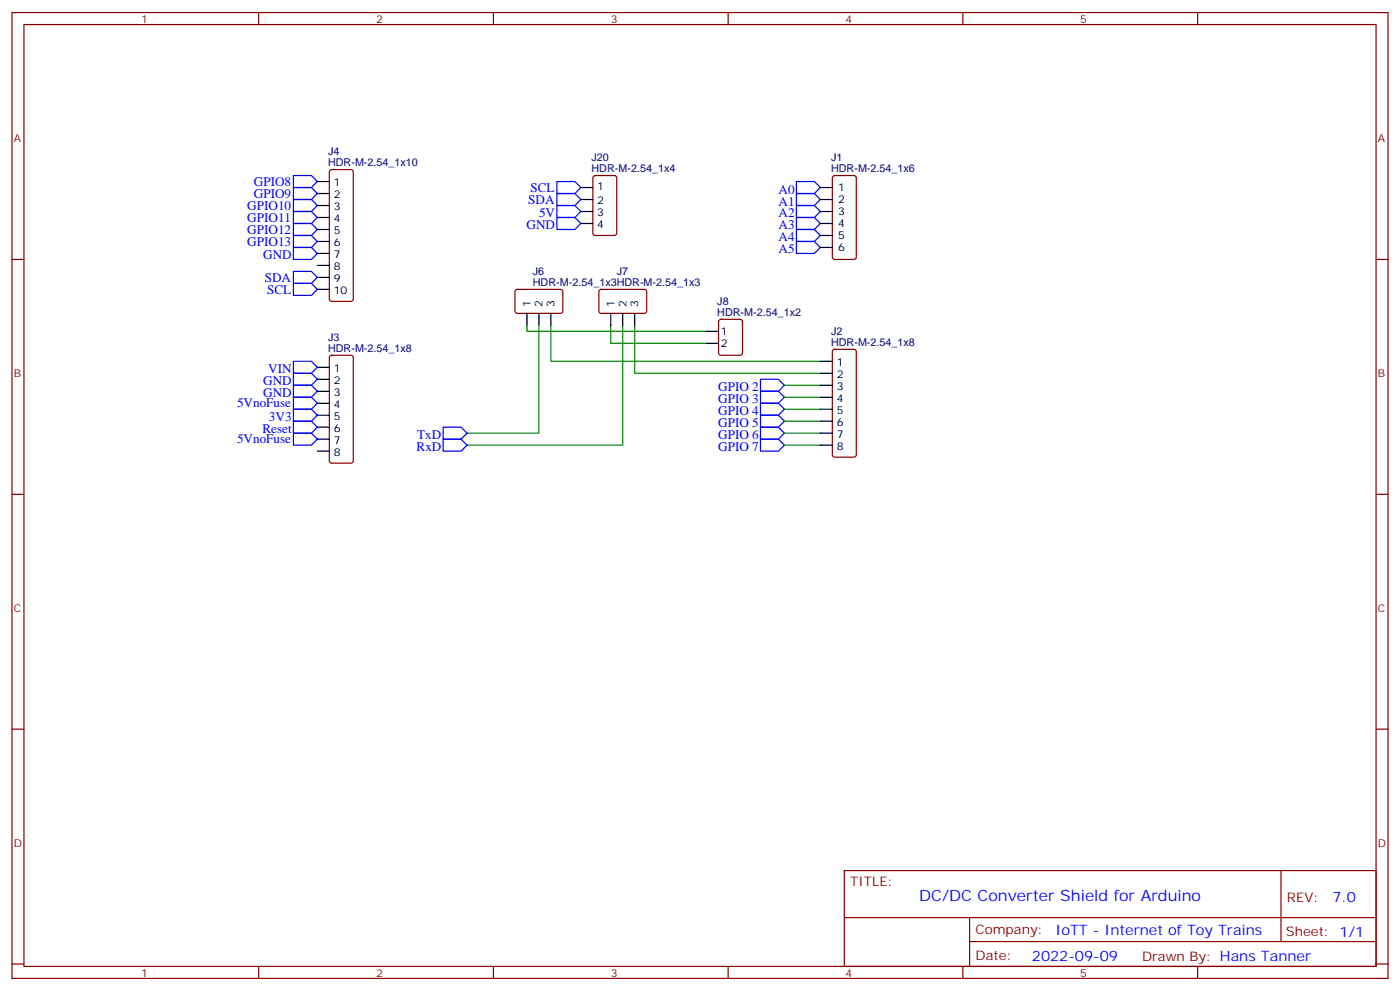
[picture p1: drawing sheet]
<svg xmlns="http://www.w3.org/2000/svg" width="412mm" height="292mm" viewBox="0 0 412 292" stroke-linecap="round" stroke-linejoin="round" font-family="sans-serif">
<g fill="none" stroke="#870000" stroke-width=".35">
<path d="M3.5 3.7h405.4v284.3h-405.4zM7.1 7.2h398.2v277.3h-398.2zM76.2 3.7v3.5M145.3 3.7v3.5M214.5 3.7v3.5M283.6 3.7v3.5M352.8 3.7v3.5M97.2 50.1l.5-.2h5.7l.5 .2 .2 .5v37.4l-.3 .5-.4 .2h-5.7l-.5-.2-.2-.5v-37.4zM174.9 51.9l.4-.2h5.7l.6 .4 .1 16.5-.5 .7h-5.9l-.6-.4-.1-16.5zM245.4 51.9l.5-.2h5.6l.7 .4v23.6l-.4 .6-5.9 .1-.7-.5v-23.5zM3.5 76.4h3.6M405.3 76.4h3.6"/>
<path d="M151.9 85.4l.5-.2 13 .1 .4 .6-.1 5.9-.6 .5-13-.1-.4-.7v-5.6zM176.6 85.4l.5-.2 13 .1 .4 .6-.1 5.9-.6 .5-13-.1-.4-.7v-5.6zM211.9 94.2l.5-.2h5.6l.7 .4v9.5l-.4 .6-5.9 .1-.7-.5v-9.4zM97.2 104.8l.5-.2h5.7l.5 .2 .2 .5v30.3l-.3 .5-.4 .2h-5.7l-.5-.2-.2-.5v-30.3zM245.4 103l.5-.2h5.6l.5 .2 .2 .5v30.4l-.2 .5-.5 .2h-5.6l-.5-.2-.2-.5v-30.4zM3.5 145.5h3.6M405.3 145.5h3.6M3.5 214.7h3.6M405.3 214.7h3.6M248.7 256.3h156.6v28.2h-156.6zM377.3 256.3v20.9M248.7 270.1h156.5"/>
<path d="M285.6 277.2h119.6M285.6 270.1v14.2M3.5 283.8h3.6M76.2 284.5v3.5M145.3 284.5v3.5M214.5 284.5v3.5M283.6 284.5v3.5M352.8 284.5v3.5M405.3 283.8h3.6"/>
</g>
<g fill="none" stroke="#00f" stroke-width=".35">
<path d="M86.4 58.7h5.3l1.8 1.8-1.8 1.8h-5.3zM86.4 55.2h5.3l1.8 1.8-1.8 1.7h-5.3zM86.4 51.7h5.3l1.8 1.7-1.8 1.8h-5.3zM164 57h5.3l1.8 1.7-1.8 1.8h-5.3zM164 53.4h5.3l1.8 1.8-1.8 1.8h-5.3zM234.6 57h5.3l1.8 1.7-1.8 1.8h-5.3zM234.6 53.4h5.3l1.8 1.8-1.8 1.8h-5.3zM86.4 72.8h5.3l1.8 1.8-1.8 1.8h-5.3zM86.4 69.3h5.3l1.8 1.8-1.8 1.7h-5.3zM86.4 65.8h5.3l1.8 1.8-1.8 1.7h-5.3zM86.4 62.3h5.3l1.8 1.7-1.8 1.8h-5.3zM86.4 79.9h5.3l1.8 1.8-1.8 1.7h-5.3z"/>
<path d="M164 60.5h5.3l1.8 1.8-1.8 1.7h-5.3zM164 64h5.3l1.8 1.8-1.8 1.8h-5.3zM234.6 71.1h5.3l1.8 1.7-1.8 1.8h-5.3zM234.6 67.6h5.3l1.8 1.7-1.8 1.8h-5.3zM234.6 64h5.3l1.8 1.8-1.8 1.8h-5.3zM234.6 60.5h5.3l1.8 1.8-1.8 1.7h-5.3zM86.4 83.4h5.3l1.8 1.8-1.8 1.8h-5.3zM86.4 116.9h5.3l1.8 1.8-1.8 1.8h-5.3zM86.4 113.4h5.3l1.8 1.8-1.8 1.7h-5.3zM86.4 109.9h5.3l1.8 1.8-1.8 1.7h-5.3zM86.4 106.4h5.3l1.8 1.7-1.8 1.8h-5.3zM224 118.7h5.3l1.8 1.8-1.8 1.7h-5.3z"/>
<path d="M224 115.2h5.3l1.8 1.7-1.8 1.8h-5.3zM224 111.7h5.3l1.8 1.7-1.8 1.8h-5.3zM86.4 127.5h5.3l1.8 1.8-1.8 1.8h-5.3zM86.4 124h5.3l1.8 1.8-1.8 1.7h-5.3zM86.4 120.5h5.3l1.8 1.7-1.8 1.8h-5.3zM130.5 129.3h5.3l1.8 1.8-1.8 1.7h-5.3zM130.5 125.8h5.3l1.8 1.7-1.8 1.8h-5.3zM224 129.3h5.3l1.8 1.8-1.8 1.7h-5.3zM224 125.8h5.3l1.8 1.7-1.8 1.8h-5.3zM224 122.2h5.3l1.8 1.8-1.8 1.8h-5.3z"/>
</g>
<g fill="none" stroke="#000" stroke-width=".35">
<path d="M93.5 53.4h3.5M93.5 57h3.5M171.1 55.2h3.5M171.1 58.7h3.5M241.7 55.2h3.5M241.7 58.7h3.5M93.5 60.5h3.5M93.5 64h3.5M93.5 67.6h3.5M93.5 71.1h3.5M93.5 74.6h3.5M93.5 78.1h3.5"/>
<path d="M171.1 62.3h3.5M171.1 65.8h3.5M241.7 62.3h3.5M241.7 65.8h3.5M241.7 69.3h3.5M241.7 72.8h3.5M93.5 81.7h3.5M93.5 85.2h3.5M155.2 92.3v3.5M158.7 92.3v3.5M162.3 92.3v3.5M179.9 92.3v3.5"/>
<path d="M183.4 92.3v3.5M187 92.3v3.5M208.1 97.5h3.6M93.5 108.1h3.5M93.5 111.7h3.5M93.5 115.2h3.5M93.5 118.7h3.5M208.1 101.1h3.6M241.7 106.4h3.5M241.7 109.9h3.5M241.7 113.4h3.5M241.7 116.9h3.5"/>
<path d="M93.5 122.2h3.5M93.5 125.8h3.5M93.5 129.3h3.5M93.5 132.8h3.5M241.7 120.5h3.5M241.7 124h3.5M241.7 127.5h3.5M241.7 131.1h3.5"/>
</g>
<path d="M155.2 95.8v1.7h52.9M158.7 95.8v31.7h-21.1M162.3 95.8v10.6h79.4M179.9 95.8v5.3h28.2M183.4 95.8v35.3h-45.8M187 95.8v14.1h54.7M231.1 113.4h10.6M231.1 116.9h10.6M231.1 120.5h10.6M231.1 124h10.6M231.1 127.5h10.6M231.1 131.1h10.6" fill="none" stroke="#008700" stroke-width=".35"/>
<text font-size="4.6" fill="#00f" x="270.8" y="265.3">DC/DC Converter Shield for Arduino</text>
<g font-size="4.2" fill="#00f">
<text x="392.5" y="265.6">7.0</text>
<text x="310.9" y="275.1">IoTT - Internet of Toy Trains</text>
<text x="304" y="282.9">2022-09-09</text>
</g>
<g font-size="3.9" fill="#00f">
<text x="74.8" y="58.2">GPIO9</text>
<text x="74.8" y="54.7">GPIO8</text>
<text x="155.6" y="60">SDA</text>
<text x="156.3" y="56.5">SCL</text>
<text x="229.3" y="57">A0</text>
<text x="72.8" y="65.3">GPIO11</text>
<text x="72.8" y="61.8">GPIO10</text>
<text x="158.8" y="64">5V</text>
<text x="229.3" y="64">A2</text>
<text x="229.3" y="60.5">A1</text>
<text x="72.8" y="68.8">GPIO12</text>
<text x="155.1" y="67.6">GND</text>
<text x="229.3" y="71.1">A4</text>
<text x="229.3" y="67.6">A3</text>
<text x="72.8" y="72.3">GPIO13</text>
<text x="77.5" y="76.4">GND</text>
<text x="229.3" y="74.6">A5</text>
<text x="78" y="82.9">SDA</text>
<text x="78.7" y="86.4">SCL</text>
<text x="77.5" y="113.4">GND</text>
<text x="79" y="109.9">VIN</text>
<text x="69.8" y="120">5VnoFuse</text>
<text x="77.5" y="116.9">GND</text>
<text x="211.6" y="118.7">GPIO 3</text>
<text x="211.6" y="115.2">GPIO 2</text>
<text x="79.2" y="124">3V3</text>
<text x="211.6" y="125.8">GPIO 5</text>
<text x="211.6" y="122.2">GPIO 4</text>
<text x="69.8" y="130.5">5VnoFuse</text>
<text x="77.3" y="127.5">Reset</text>
<text x="122.9" y="129.3">TxD</text>
<text x="211.6" y="129.3">GPIO 6</text>
<text x="122.7" y="132.8">RxD</text>
<text x="211.6" y="132.8">GPIO 7</text>
</g>
<g font-size="3.9" fill="#800">
<text x="250.5" y="260.9">TITLE:</text>
<text x="379.1" y="265.6">REV:</text>
<text x="287.4" y="275.1">Company:</text>
<text x="378.7" y="275.7">Sheet: 1/1</text>
<text x="287.4" y="282.8">Date:</text>
<text x="336.4" y="282.8">Drawn By: Hans Tanner</text>
</g>
<g font-size="3.2" fill="#800">
<text x="41.6" y="6.7">1</text>
<text x="110.8" y="6.7">2</text>
<text x="179.9" y="6.7">3</text>
<text x="249.1" y="6.7">4</text>
<text x="318.2" y="6.7">5</text>
<text x="4.1" y="41.8">A</text>
<text x="405.9" y="41.8">A</text>
<text x="4.1" y="110.9">B</text>
<text x="405.9" y="110.9">B</text>
<text x="4.1" y="180.1">C</text>
<text x="405.9" y="180.1">C</text>
<text x="4.1" y="249.2">D</text>
<text x="405.9" y="249.2">D</text>
<text x="41.6" y="287.5">1</text>
<text x="110.8" y="287.5">2</text>
<text x="179.9" y="287.5">3</text>
<text x="249.1" y="287.5">4</text>
<text x="318.2" y="287.5">5</text>
</g>
<g font-size="3.2" fill="#000080">
<text x="96.6" y="45.8">J4</text>
<text x="174.3" y="47.5">J20</text>
<text x="244.8" y="47.5">J1</text>
<text x="96.6" y="48.9">HDR-M-2.54_1x10</text>
<text x="174.3" y="50.6">HDR-M-2.54_1x4</text>
<text x="244.8" y="50.6">HDR-M-2.54_1x6</text>
<text x="157" y="81">J6</text>
<text x="181.7" y="81">J7</text>
<text x="157" y="84.1">HDR-M-2.54_1x3HDR-M-2.54_1x3</text>
<text x="211.3" y="89.8">J8</text>
<text x="211.3" y="93">HDR-M-2.54_1x2</text>
<text x="96.6" y="100.4">J3</text>
<text x="244.8" y="101.8">HDR-M-2.54_1x8</text>
<text x="244.8" y="98.7">J2</text>
<text x="96.6" y="103.5">HDR-M-2.54_1x8</text>
</g>
<g font-size="3.2">
<text x="98.3" y="54.9">1</text>
<text x="98.3" y="58.4">2</text>
<text x="175.9" y="55.9">1</text>
<text x="246.9" y="56.3">1</text>
<text x="246.9" y="59.8">2</text>
<text x="98.3" y="61.9">3</text>
<text x="98.3" y="65.4">4</text>
<text x="175.9" y="60.1">2</text>
<text x="175.9" y="63.7">3</text>
<text x="246.9" y="63.3">3</text>
<text x="98.3" y="69">5</text>
<text x="175.9" y="67.2">4</text>
<text x="246.9" y="66.9">4</text>
<text x="246.9" y="70.4">5</text>
<text x="98.3" y="72.5">6</text>
<text x="98.3" y="76">7</text>
<text x="246.9" y="73.9">6</text>
<text x="98.3" y="79.6">8</text>
<text x="98.3" y="83.1">9</text>
<text x="98.3" y="86.6">10</text>
<text x="156.3" y="90.5" transform="rotate(-90 156.3 90.5)">1</text>
<text x="159.8" y="90.5" transform="rotate(-90 159.8 90.5)">2</text>
<text x="163.3" y="90.5" transform="rotate(-90 163.3 90.5)">3</text>
<text x="181" y="90.5" transform="rotate(-90 181 90.5)">1</text>
<text x="184.5" y="90.5" transform="rotate(-90 184.5 90.5)">2</text>
<text x="188" y="90.5" transform="rotate(-90 188 90.5)">3</text>
<text x="212.4" y="98.6">1</text>
<text x="212.4" y="102.1">2</text>
<text x="246.5" y="107.8">1</text>
<text x="98.3" y="109.5">1</text>
<text x="98.3" y="113.1">2</text>
<text x="246.5" y="111.3">2</text>
<text x="98.3" y="116.6">3</text>
<text x="246.5" y="114.8">3</text>
<text x="246.5" y="118.4">4</text>
<text x="98.3" y="120.1">4</text>
<text x="98.3" y="123.6">5</text>
<text x="246.5" y="121.9">5</text>
<text x="246.5" y="125.4">6</text>
<text x="98.3" y="127.2">6</text>
<text x="98.3" y="130.7">7</text>
<text x="246.5" y="128.9">7</text>
<text x="98.3" y="134.2">8</text>
<text x="246.5" y="132.5">8</text>
</g>
</svg>
